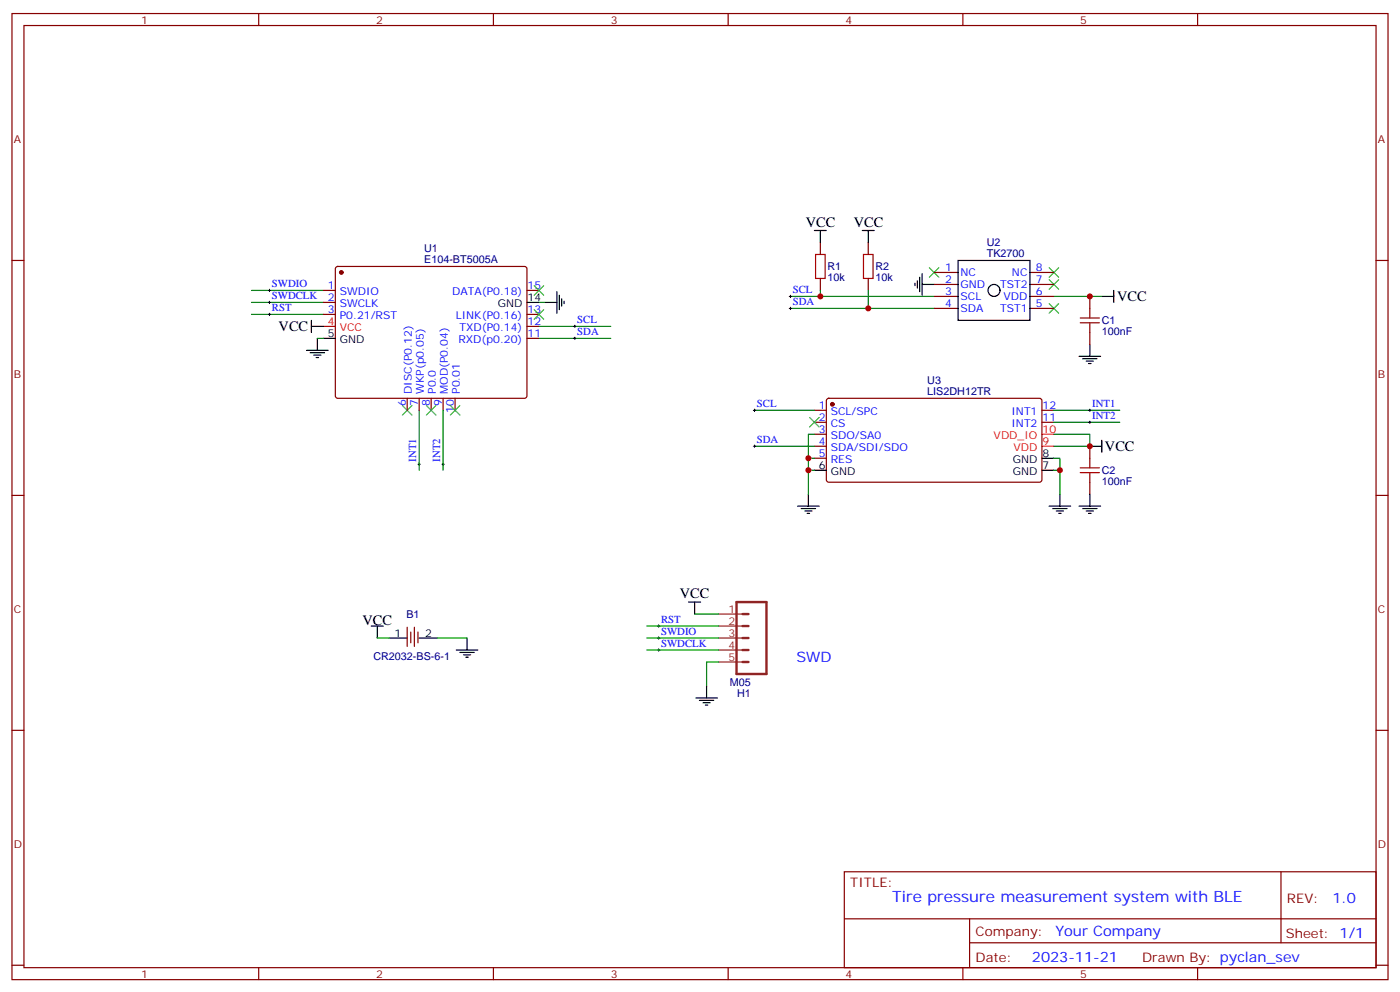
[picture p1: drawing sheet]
<svg xmlns="http://www.w3.org/2000/svg" width="412mm" height="292mm" viewBox="0 0 412 292" stroke-linecap="round" stroke-linejoin="round" font-family="sans-serif">
<g fill="none" stroke="#870000" stroke-width=".35">
<path d="M3.5 4h405.4v284.3h-405.4zM7.1 7.5h398.2v277.3h-398.2zM76.2 4v3.5M145.3 4v3.5M214.5 4v3.5M283.6 4v3.5M352.8 4v3.5M3.5 76.7h3.6M99 78.6l.5-.2h55l.5 .2 .2 .5v37.7l-.7 .4h-55.3l-.4-.7v-37.4zM241.7 71.4v3.5M255.8 71.4v3.5M405.3 76.7h3.6"/>
<path d="M95.2 85.5h3.6M95.2 89h3.6M95.2 92.5h3.6M155.2 85.5h3.5M155.2 92.5h3.5M155.2 99.6h3.5M155.2 96.1h3.5M241.7 82v3.5M255.8 82v3.5M275.2 80.2h7M275.2 83.7h7M275.2 87.2h7"/>
<path d="M275.2 90.8h7M303.4 80.2h7M303.4 83.7h7M303.4 87.2h7M303.4 90.8h7M321 87.2v3.6M321 97.8v3.6M119.9 117.2v3.6M123.5 117.2v3.6M127 117.2v3.6M130.5 117.2v3.6M134.1 117.2v3.6"/>
<path d="M243.7 117.4l.4-.2 62.4 .1 .4 .6v23.6l-.7 .4h-62.4l-.4-.7v-23.3zM239.9 120.8h3.5M239.9 124.3h3.5M239.9 127.8h3.5M239.9 131.3h3.5M239.9 134.9h3.5M306.9 120.8h3.5M306.9 124.3h3.5M321 131.3v3.6M3.5 145.8h3.6M321 141.9v3.6M405.3 145.8h3.6"/>
<path d="M119.9 184.6v5.7M121 186v3.2M122.1 184.6v5.7M123.1 186v3.2M3.5 214.9h3.6M405.3 214.9h3.6M248.7 256.6h156.6v28.2h-156.6zM377.3 256.6v20.9M248.7 270.4h156.5M285.6 277.5h119.6M285.6 270.4v14.1M3.5 284.1h3.6"/>
<path d="M76.2 284.8v3.5M145.3 284.8v3.5M214.5 284.8v3.5M283.6 284.8v3.5M352.8 284.8v3.5M405.3 284.1h3.6"/>
</g>
<path d="M240.2 74.9h2.9v7.1h-2.9zM254.4 74.9h2.8v7.1h-2.8zM318.2 95h5.6M318.2 93.6h5.6M321 90.8v2.8M321 95v2.8M318.2 139.1h5.6M318.2 137.7h5.6M321 134.9v2.8M321 139.1v2.8" fill="none" stroke="#a10000" stroke-width=".35"/>
<g fill="none" stroke="#000" stroke-width=".35">
<path d="M239.9 67.8h3.5M241.7 67.8v3.6M254 67.8h3.5M255.8 67.8v3.6M282.2 76.7h21.2v17.6h-21.2zM91.7 96.1h3.5M91.7 94.3v3.5M93.5 99.6v3.5M95.2 99.6h3.6M155.2 89h3.5M160.5 89h3.5M164 85.8v6.4"/>
<path d="M164.7 86.9v4.2M165.5 87.9v2.2M166.2 88.7v.7M269.5 83.4v.7M270.2 82.7v2.1M270.9 81.6v4.2M271.6 83.7h3.6M271.6 80.5v6.4M324.6 87.2h3.5M328.1 85.5v3.5M90.3 103.1h6.4M91.4 103.8h4.2"/>
<path d="M92.4 104.5h2.1M93.1 105.2h.7M317.9 104.9h6.3M318.9 105.6h4.2M320 106.3h2.1M320.7 107h.7M321 101.4v3.5M239.9 138.4h3.5M306.9 138.4h3.5M306.9 134.9h3.5M321 131.3h3.6M324.6 129.6v3.5"/>
<path d="M234.9 149h6.4M236 149.7h4.2M237.1 150.4h2.1M237.8 151.1h.7M238.1 145.5v3.5M309 149h6.4M310.1 149.7h4.2M311.1 150.4h2.2M311.9 151.1h.7M312.2 145.5v3.5M317.9 149h6.3M318.9 149.7h4.2"/>
<path d="M320 150.4h2.1M320.7 151.1h.7M321 145.5v3.5M202.8 177.2h3.6M204.6 177.2v3.5M109.4 184.3h3.5M111.1 184.3v3.5M114.7 187.8h5.2M123.5 187.8h5.3M134.4 191.3h6.4M135.5 192h4.2M136.5 192.7h2.1"/>
<path d="M137.2 193.4h.7M137.6 187.8v3.5M205 205.4h6.3M206 206.1h4.3M207.1 206.8h2.1M207.8 207.5h.7M208.1 201.9v3.5"/>
<circle cx="292.8" cy="85.5" r="1.76"/>
</g>
<g fill="none" stroke="#3c3" stroke-width=".35">
<path d="M273.8 78.8l2.8 2.8M276.6 78.8l-2.8 2.8M309 78.8l2.9 2.8M311.9 78.8l-2.9 2.8M157.3 91.1l2.9 2.8M157.3 84.1l2.9 2.8M160.2 91.1l-2.9 2.8M160.2 84.1l-2.9 2.8M309 82.3l2.9 2.8M309 89.4l2.9 2.8M311.9 82.3l-2.9 2.8M311.9 89.4l-2.9 2.8"/>
<path d="M118.5 119.3l2.9 2.9M121.4 119.3l-2.9 2.9M125.6 119.3l2.8 2.9M128.4 119.3l-2.8 2.9M132.6 119.3l2.9 2.9M135.5 119.3l-2.9 2.9M238.5 122.9l2.8 2.8M241.3 122.9l-2.8 2.8"/>
</g>
<g fill="none" stroke="#008700" stroke-width=".35">
<path d="M74.1 85.5h21.1M74.1 89h21.1M74.1 92.5h21.1M93.5 99.6h1.7M158.7 89h1.8M158.7 99.6h21.2M158.7 96.1h21.2M232.8 90.8h42.4M232.8 87.2h42.4M241.7 85.5v1.7M255.8 85.5v5.3M310.4 87.2h14.2"/>
<path d="M123.5 120.8v17.6M130.5 120.8v17.6M222.2 120.8h17.7M222.2 131.3h17.7M238.1 138.4h1.8M238.1 134.9h1.8M239.9 127.8h-1.8v17.7M310.4 127.8h10.6v3.5h-10.6M310.4 134.9h1.8v10.6M310.4 120.8h19.4M310.4 138.4h1.8M310.4 124.3h19.4"/>
<path d="M111.1 187.8h3.6M128.8 187.8h8.8M190.5 187.8h21.2M190.5 184.3h21.2M190.5 191.3h21.2M204.6 180.7h7.1M211.7 194.8h-3.6v7.1"/>
</g>
<g fill="none" stroke="#000" stroke-width=".29">
<path d="M79 85.5h.7M79 89h.7M79 92.5h.7M79.4 85.1v.7M79.4 88.7v.7M79.4 92.2v.7M169 96.1h.7M169 99.6h.7M169.3 95.7v.7M169.3 99.2v.7M232.5 87.2h.7M232.5 90.8h.7"/>
<path d="M232.8 86.9v.7M232.8 90.4v.7M123.1 136.6h.7M123.5 136.3v.7M130.2 136.6h.7M130.5 136.3v.7M221.9 120.8h.7M221.9 131.3h.7M222.2 120.4v.7M222.2 131v.7M320.7 120.8h.7M320.7 124.3h.7"/>
<path d="M321 120.4v.7M321 123.9v.7M193.7 184.3h.7M193.7 191.3h.7M193.7 187.8h.7M194 183.9v.7M194 187.4v.7M194 191v.7"/>
</g>
<g fill="#870000" stroke="#870000" stroke-width=".35">
<circle cx="245.2" cy="119" r=".53"/>
<circle cx="100.5" cy="80.2" r=".53"/>
</g>
<path d="M95.2 96.1h3.6M306.9 131.3h3.5M306.9 127.8h3.5" fill="none" stroke="#f00" stroke-width=".35"/>
<path d="M217 177.2h8.8v21.2h-8.8zM218.7 187.8h1.8M218.7 184.3h1.8M218.7 180.7h1.8M218.7 194.8h1.8M218.7 191.3h1.8" fill="none" stroke="#8c2424" stroke-width=".71"/>
<path d="M211.7 180.7h7M211.7 184.3h7M211.7 187.8h7M211.7 191.3h7M211.7 194.8h7" fill="none" stroke="#8c2424" stroke-width=".35"/>
<g fill="#c00">
<circle cx="241.7" cy="87.2" r=".88"/>
<circle cx="255.8" cy="90.8" r=".88"/>
<circle cx="321" cy="87.2" r=".88"/>
<circle cx="238.1" cy="134.9" r=".88"/>
<circle cx="238.1" cy="138.4" r=".88"/>
<circle cx="312.2" cy="138.4" r=".88"/>
<circle cx="321" cy="131.3" r=".88"/>
</g>
<text font-size="4.6" fill="#00f" x="262.8" y="265.4">Tire pressure measurement system with BLE</text>
<g font-size="4.2">
<text x="237.4" y="66.8">VCC</text>
<text x="251.5" y="66.8">VCC</text>
<text x="329.1" y="88.7">VCC</text>
<text x="82.1" y="97.5">VCC</text>
<text x="325.5" y="132.8">VCC</text>
<text x="200.3" y="176.1">VCC</text>
<text x="106.8" y="183.9">VCC</text>
</g>
<g font-size="4.2" fill="#00f">
<text x="234.6" y="194.8">SWD</text>
<text x="392.5" y="265.8">1.0</text>
<text x="310.9" y="275.4">Your Company</text>
<text x="304" y="283.2">2023-11-21</text>
</g>
<g font-size="3.9" fill="#800">
<text x="250.5" y="261.2">TITLE:</text>
<text x="379.1" y="265.8">REV:</text>
<text x="287.4" y="275.4">Company:</text>
<text x="378.7" y="276">Sheet: 1/1</text>
<text x="287.4" y="283">Date:</text>
<text x="336.4" y="283.1">Drawn By: pyclan_sev</text>
</g>
<g font-size="3.2" fill="#800">
<text x="41.6" y="7">1</text>
<text x="110.8" y="7">2</text>
<text x="179.9" y="7">3</text>
<text x="249.1" y="7">4</text>
<text x="318.2" y="7">5</text>
<text x="4.1" y="42.1">A</text>
<text x="405.9" y="42.1">A</text>
<text x="4.1" y="111.2">B</text>
<text x="405.9" y="111.2">B</text>
<text x="4.1" y="180.4">C</text>
<text x="405.9" y="180.4">C</text>
<text x="4.1" y="249.5">D</text>
<text x="405.9" y="249.5">D</text>
<text x="41.6" y="287.8">1</text>
<text x="110.8" y="287.8">2</text>
<text x="179.9" y="287.8">3</text>
<text x="249.1" y="287.8">4</text>
<text x="318.2" y="287.8">5</text>
</g>
<g font-size="3.2" fill="#000080">
<text x="125" y="77.4">E104-BT5005A</text>
<text x="125" y="74.1">U1</text>
<text x="290.7" y="75.6">TK2700</text>
<text x="290.7" y="72.4">U2</text>
<text x="243.8" y="82.7">10k</text>
<text x="243.8" y="79.6">R1</text>
<text x="257.9" y="82.7">10k</text>
<text x="257.9" y="79.6">R2</text>
<text x="324.6" y="95.4">C1</text>
<text x="324.6" y="98.7">100nF</text>
<text x="273.1" y="113">U3</text>
<text x="273.1" y="116.1">LIS2DH12TR</text>
<text x="324.6" y="142.8">100nF</text>
<text x="324.6" y="139.5">C2</text>
<text x="119.7" y="181.8">B1</text>
<text x="110" y="194.2">CR2032-BS-6-1</text>
<text x="215" y="202">M05</text>
<text x="217.1" y="205.2">H1</text>
</g>
<g font-size="3.2" fill="#00f">
<text x="278.4" y="79.8">1</text>
<text x="278.4" y="83.4">2</text>
<text x="282.9" y="81.2">NC</text>
<text x="298.1" y="81.2">NC</text>
<text x="305.2" y="83.4">7</text>
<text x="305.2" y="79.8">8</text>
<text x="80.1" y="84.6">SWDIO</text>
<text x="80.1" y="88.1">SWDCLK</text>
<text x="96.6" y="85.1">1</text>
<text x="96.6" y="88.7">2</text>
<text x="100.1" y="86.9">SWDIO</text>
<text x="133.2" y="86.9">DATA(P0.18)</text>
<text x="155.4" y="85.1">15</text>
<text x="233.5" y="86.4">SCL</text>
<text x="233.5" y="89.9">SDA</text>
<text x="278.4" y="86.9">3</text>
<text x="282.9" y="84.8">GND</text>
<text x="282.9" y="88.3">SCL</text>
<text x="294.6" y="84.8">TST2</text>
<text x="295.6" y="88.3">VDD</text>
<text x="305.2" y="86.9">6</text>
<text x="80.1" y="91.7">RST</text>
<text x="96.6" y="92.2">3</text>
<text x="100.1" y="90.4">SWCLK</text>
<text x="100.1" y="93.9">P0.21/RST</text>
<text x="134.2" y="93.9">LINK(P0.16)</text>
<text x="155.4" y="95.7">12</text>
<text x="155.4" y="92.2">13</text>
<text x="170" y="95.2">SCL</text>
<text x="278.4" y="90.4">4</text>
<text x="282.9" y="91.8">SDA</text>
<text x="294.6" y="91.8">TST1</text>
<text x="305.2" y="90.4">5</text>
<text x="135" y="101">RXD(p0.20)</text>
<text x="135.3" y="97.5">TXD(P0.14)</text>
<text x="155.4" y="99.2">11</text>
<text x="170" y="98.7">SDA</text>
<text x="119.6" y="119.4" transform="rotate(-90 119.6 119.4)">6</text>
<text x="121.4" y="115.9" transform="rotate(-90 121.4 115.9)">DISC(P0.12)</text>
<text x="123.1" y="119.4" transform="rotate(-90 123.1 119.4)">7</text>
<text x="124.9" y="115.9" transform="rotate(-90 124.9 115.9)">WKP(p0.05)</text>
<text x="126.6" y="119.4" transform="rotate(-90 126.6 119.4)">8</text>
<text x="128.4" y="115.9" transform="rotate(-90 128.4 115.9)">P0.0</text>
<text x="130.2" y="119.4" transform="rotate(-90 130.2 119.4)">9</text>
<text x="131.9" y="115.9" transform="rotate(-90 131.9 115.9)">MOD(P0.04)</text>
<text x="135.5" y="115.9" transform="rotate(-90 135.5 115.9)">P0.01</text>
<text x="223" y="119.9">SCL</text>
<text x="321.7" y="119.9">INT1</text>
<text x="133.7" y="121.4" transform="rotate(-90 133.7 121.4)">10</text>
<text x="241.2" y="120.4">1</text>
<text x="241.2" y="123.9">2</text>
<text x="244.7" y="122.2">SCL/SPC</text>
<text x="244.7" y="125.7">CS</text>
<text x="297.9" y="125.7">INT2</text>
<text x="297.9" y="122.2">INT1</text>
<text x="307.1" y="123.9">11</text>
<text x="307.1" y="120.4">12</text>
<text x="321.7" y="123.4">INT2</text>
<text x="223" y="130.5">SDA</text>
<text x="241.2" y="127.5">3</text>
<text x="241.2" y="131">4</text>
<text x="244.7" y="129.2">SDO/SA0</text>
<text x="122.6" y="135.9" transform="rotate(-90 122.6 135.9)">INT1</text>
<text x="129.6" y="135.9" transform="rotate(-90 129.6 135.9)">INT2</text>
<text x="241.2" y="134.5">5</text>
<text x="244.7" y="132.8">SDA/SDI/SDO</text>
<text x="244.7" y="136.3">RES</text>
<text x="194.7" y="183.4">RST</text>
<text x="194.7" y="190.4">SWDCLK</text>
<text x="194.7" y="186.9">SWDIO</text>
</g>
<g font-size="3.2">
<text x="155.4" y="88.7">14</text>
<text x="146.6" y="90.4">GND</text>
<text x="96.6" y="99.2">5</text>
<text x="100.1" y="101">GND</text>
<text x="298.3" y="136.3">GND</text>
<text x="307.1" y="134.5">8</text>
<text x="241.2" y="138">6</text>
<text x="244.7" y="139.8">GND</text>
<text x="298.3" y="139.8">GND</text>
<text x="307.1" y="138">7</text>
<text x="116.2" y="187.4">1</text>
<text x="125.2" y="187.4">2</text>
</g>
<g font-size="3.2" fill="#f00">
<text x="96.6" y="95.7">4</text>
<text x="100.1" y="97.5">VCC</text>
<text x="292.7" y="129.2">VDD_IO</text>
<text x="307.1" y="131">9</text>
<text x="307.1" y="127.5">10</text>
<text x="298.6" y="132.8">VDD</text>
</g>
<g font-size="3.2" fill="#8d2323">
<text x="214.6" y="180.4">1</text>
<text x="214.6" y="183.9">2</text>
<text x="214.6" y="187.4">3</text>
<text x="214.6" y="191">4</text>
<text x="214.6" y="194.5">5</text>
</g>
</svg>
